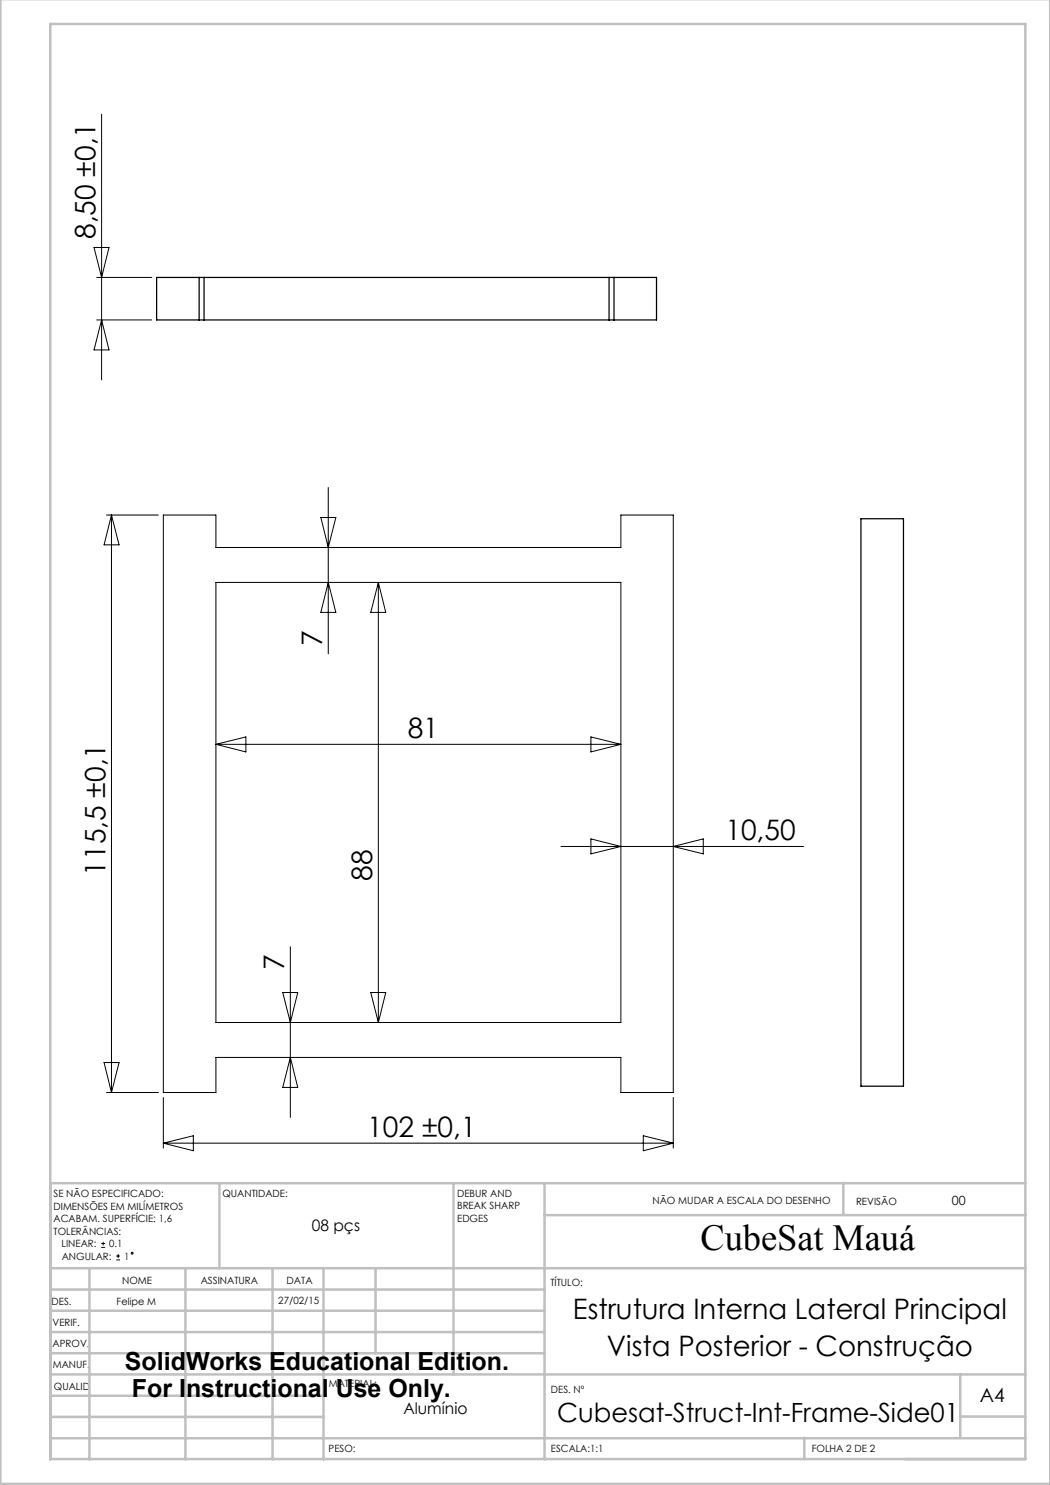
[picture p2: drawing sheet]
<svg xmlns="http://www.w3.org/2000/svg" width="210mm" height="297mm" viewBox="0 0 210 297" stroke-linecap="round" stroke-linejoin="round" font-family="sans-serif">
<g fill="none" stroke="#000" stroke-width=".2">
<path d="M20.3 22.9v53.1M18.8 49.5h3l-1.5 6zM19.3 55.5h11M19.3 64h11M20.3 64l1.5 6h-3zM65.7 97.5v33.3M21.3 103h10.4M22.3 103v115.5M22.3 103l1.5 6h-3zM32.7 103h10.5v6.5h81v-6.5h10.5v115.5h-10.5v-7h-81v7h-10.5zM43.2 116.5h81v88h-81zM64.2 103.5h3l-1.5 6z"/>
<path d="M65.7 116.5l1.5 6h-3zM75.7 116.5l1.5 6h-3zM75.7 116.5v88M43.2 148.9h81M43.2 148.9l6-1.5v3zM118.2 147.4l6 1.5-6 1.5zM112.2 169.3h48.5M118.2 167.8l6 1.5-6 1.5zM134.7 169.3l6-1.5v3zM56.6 198.5h2.9l-1.4 6zM58.1 189.4v34.1M74.2 198.5h3l-1.5 6z"/>
<path d="M20.8 212.5h3l-1.5 6zM21.3 218.5h10.4M32.7 219.5v10.1M58.1 211.5l1.4 6h-2.9zM134.7 219.5v10.1M32.7 228.6h102M32.7 228.6l6-1.4v2.9zM128.7 227.2l6 1.4-6 1.5zM20.2 249.5h.8M20.2 248.7h.8M20.6 248.4v.7M23.2 252h.8"/>
<path d="M23.2 251.2h.8M23.6 250.8v.8"/>
<circle cx="26.4" cy="250.6" r=".19"/>
</g>
<g fill="none" stroke="#c0c0c0" stroke-width=".5">
<path d="M.1 -.1v296.9h209.9v-296.9M10.1 4.8h195v287h-195zM43.9 236.6v17M90.7 236.6v38.3M108.9 236.6v55.3M168.7 236.6v6.3M205.1 236.6h-195v55.3M10.1 253.6h195M10.1 257.9h98.8M17.9 253.6v38.3M37.1 253.6v38.3M54.5 253.6v38.3"/>
<path d="M64.7 253.6v38.3M75.1 253.6v17M108.9 243h96.2M10.1 270.6h98.8M10.1 266.4h98.8M10.1 262.1h98.8M10.1 279.1h54.6M10.1 274.9h195M192.1 274.8v12.7M10.1 287.7h195M10.1 283.4h54.6M160.9 287.5v4.3"/>
<path d="M192.1 283.3h13"/>
</g>
<g fill="none" stroke="#000" stroke-width=".25">
<path d="M39.8 55.5h1M39.8 55.5h-8.5v8.5h8.5M39.8 55.5v8.5M40.8 55.5h81M40.8 55.5v8.5M121.8 55.5h1M121.8 55.5v8.5M122.8 55.5h8.5v8.5h-8.5M122.8 55.5v8.5M39.8 64h1M40.8 64h81M121.8 64h1"/>
<path d="M172.2 103.7h8.5v113.5h-8.5z"/>
</g>
<text font-size="7.3" x="140.1" y="249.9">CubeSat Mauá</text>
<g font-size="5.6">
<text x="19.1" y="47.8" transform="rotate(-90 19.1 47.8)">8,50 ±0,1</text>
<text x="64.5" y="129.2" transform="rotate(-90 64.5 129.2)">7</text>
<text x="81.5" y="147.6">81</text>
<text x="145.1" y="168">10,50</text>
<text x="21.1" y="175.1" transform="rotate(-90 21.1 175.1)">115,5 ±0,1</text>
<text x="74.4" y="176.1" transform="rotate(-90 74.4 176.1)">88</text>
<text x="56.9" y="194.1" transform="rotate(-90 56.9 194.1)">7</text>
<text x="73.5" y="227.4">102 ±0,1</text>
<text x="114.6" y="263.7">Estrutura Interna Lateral Principal</text>
<text x="121.4" y="271.3">Vista Posterior - Construção</text>
</g>
<text font-size="5.3" x="111.4" y="284.3">Cubesat-Struct-Int-Frame-Side01</text>
<g font-size="5">
<text x="25" y="274">SolidWorks Educational Edition.</text>
<text x="26.4" y="279.5">For Instructional Use Only.</text>
</g>
<text font-size="3.9" x="196" y="280.4">A4</text>
<g font-size="3.2">
<text x="62.3" y="246.3">08 pçs</text>
<text x="80.7" y="282.8">Alumínio</text>
</g>
<text font-size="2.5" x="190.4" y="240.9">00</text>
<g font-size="2">
<text x="10.7" y="239.5">SE NÃO ESPECIFICADO:</text>
<text x="44.5" y="239.5">QUANTIDADE:</text>
<text x="91.4" y="239.4">DEBUR AND</text>
<text x="10.7" y="242">DIMENSÕES EM MILÍMETROS</text>
<text x="10.7" y="244.5">ACABAM. SUPERFÍCIE: 1,6</text>
<text x="91.4" y="241.9">BREAK SHARP</text>
<text x="91.4" y="244.4">EDGES</text>
<text x="130.5" y="240.8">NÃO MUDAR A ESCALA DO DESENHO</text>
<text x="171.2" y="241">REVISÃO</text>
<text x="10.7" y="247">TOLERÂNCIAS:</text>
<text x="12.3" y="249.5">LINEAR:</text>
<text x="12.3" y="252">ANGULAR:</text>
<text x="21.8" y="249.5">0.1</text>
<text x="24.8" y="252">1</text>
<text x="24.4" y="256.9">NOME</text>
<text x="40.1" y="256.8">ASSINATURA</text>
<text x="57.3" y="256.8">DATA</text>
<text x="110.1" y="257.1">TÍTULO:</text>
<text x="10.3" y="260.9">DES.</text>
<text x="23.3" y="261">Felipe M</text>
<text x="55.7" y="260.8">27/02/15</text>
<text x="10.5" y="269.3">APROV.</text>
<text x="10.5" y="265.2">VERIF.</text>
<text x="10.6" y="273.6">MANUF.</text>
<text x="10.8" y="278">QUALID</text>
<text x="65.8" y="277.4">MATERIAL:</text>
<text x="110.2" y="278.5">DES. Nº</text>
<text x="65.7" y="290.4">PESO:</text>
<text x="110.2" y="290.5">ESCALA:1:1</text>
<text x="162.4" y="290.4">FOLHA 2 DE 2</text>
</g>
</svg>
